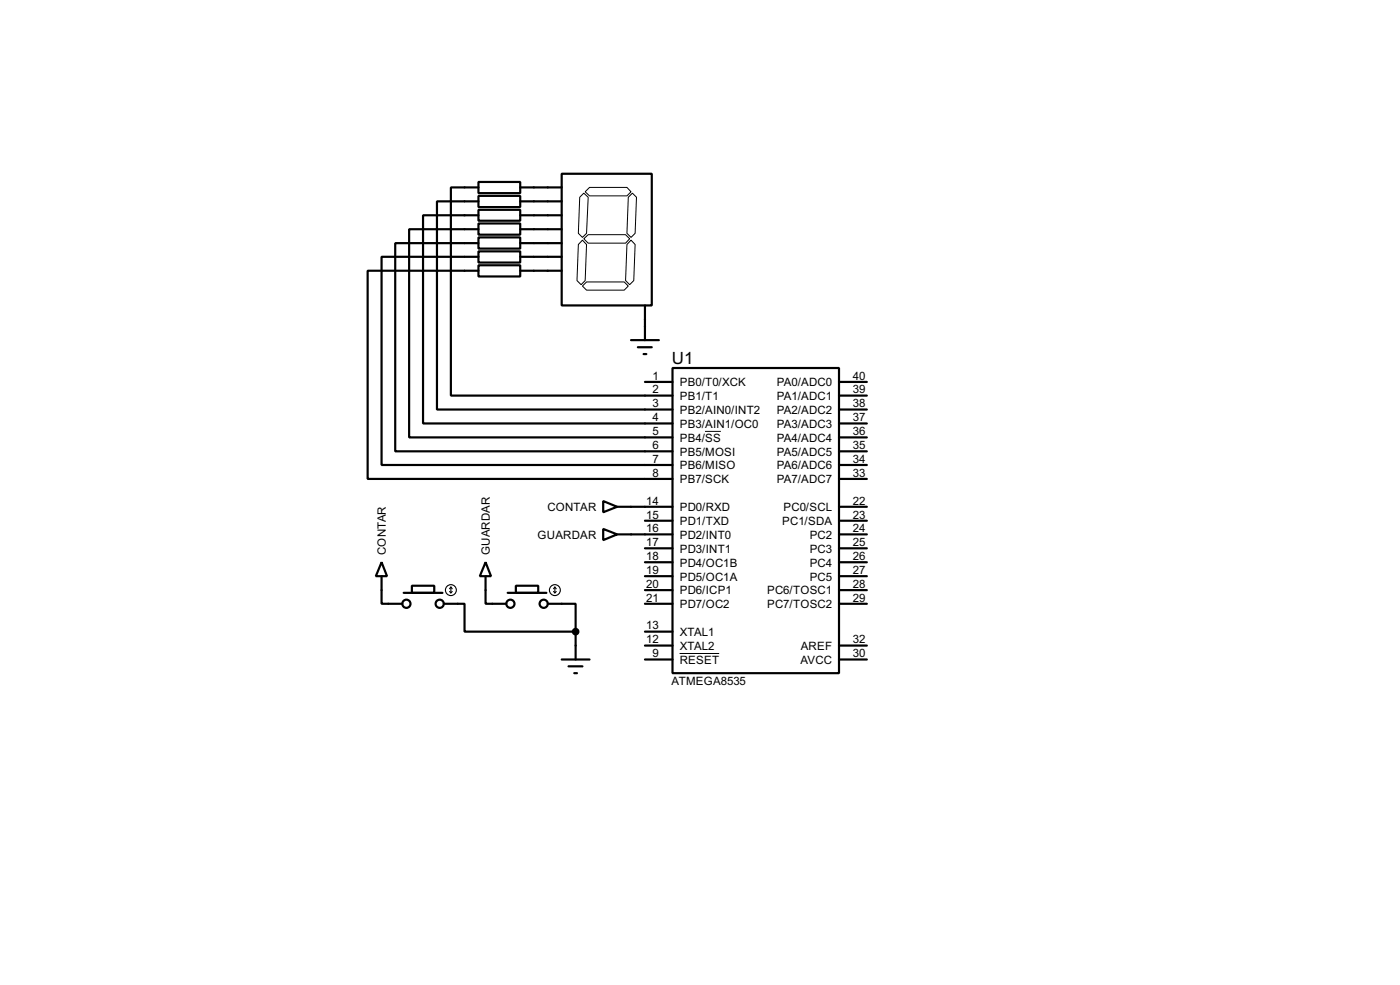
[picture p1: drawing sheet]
<svg xmlns="http://www.w3.org/2000/svg" width="256mm" height="180mm" viewBox="0 0 256 180" stroke-linecap="round" stroke-linejoin="round" font-family="sans-serif">
<g fill="none" stroke="#000" stroke-width=".4">
<path d="M87.7 33.3h7.6v2.1h-7.6zM87.7 35.9h7.6v2h-7.6zM87.7 38.4h7.6v2h-7.6zM87.7 39.4h-10.2v38.1h45.7M87.7 36.9h-7.6v38.1h43.1M87.7 34.3h-5.1v38.1h40.6M95.3 34.3h7.6M95.3 36.9h7.6M95.3 39.4h7.6M102.9 31.8h16.5v24.1h-16.5zM87.7 40.9h7.6v2.1h-7.6zM87.7 43.5h7.6v2h-7.6z"/>
<path d="M87.7 46h7.6v2.1h-7.6zM87.7 48.6h7.6v2h-7.6zM87.7 47h-17.8v38.1h53.3M87.7 44.5h-15.3v38.1h50.8M87.7 42h-12.7v38.1h48.2M87.7 49.6h-20.3v38.1h55.8M95.3 42h7.6M95.3 44.5h7.6M95.3 47h7.6M95.3 49.6h7.6M118.2 55.9v6.4M115.6 62.3h5.1"/>
<path d="M116.9 63.6h2.5M117.9 64.8h.5M118.2 69.9h5M123.2 67.4h30.5v55.8h-30.5zM153.7 77.5h5.1M153.7 75h5.1M153.7 72.4h5.1M153.7 69.9h5.1M110.5 91.7l2.6 1.1-2.6 1zM110.5 96.8l2.6 1-2.6 1.1zM113.1 97.8h10.1M113.1 92.8h10.1"/>
<path d="M118.2 95.3h5M153.7 97.8h5.1M153.7 92.8h5.1M153.7 95.3h5.1M153.7 85.1h5.1M153.7 82.6h5.1M153.7 80.1h5.1M153.7 87.7h5.1M69.9 102.9l1 2.6h-2zM69.9 105.5v5h3.8M74 108.5h7.1M75.5 107.2h4.1v1.3h-4.1z"/>
<path d="M81.3 110.5h3.8v5.1h20.4M89 102.9l1 2.6h-2.1zM89 105.5v5h3.8M93 108.5h7.1M94.5 107.2h4.1v1.3h-4.1zM100.4 110.5h5.1v5.1M105.5 115.6v5.1M118.2 108h5M118.2 105.5h5M118.2 102.9h5M118.2 100.4h5M118.2 110.5h5"/>
<path d="M118.2 115.6h5M118.2 118.2h5M153.7 108h5.1M153.7 105.5h5.1M153.7 102.9h5.1M153.7 100.4h5.1M153.7 110.5h5.1M153.7 118.2h5.1M102.9 120.7h5.1M104.2 122h2.5M105.2 123.2h.5M118.2 120.7h5"/>
<path d="M153.7 120.7h5.1"/>
<circle cx="74.4" cy="110.5" r=".75"/>
<circle cx="80.5" cy="110.5" r=".75"/>
<circle cx="93.5" cy="110.5" r=".75"/>
<circle cx="99.6" cy="110.5" r=".75"/>
</g>
<path d="M106.2 36.1l.8-.7 .8 .7-.3 6.6-.8 .8-.7-.8zM107.2 35.1l.8-.8h6.9l.7 .8-.7 .8h-6.9zM115.1 36.1l.8-.7 .7 .7-.2 6.6-.8 .8-.7-.8zM106.7 52.4l.8-.8h6.9l.7 .8-.7 .7h-6.9zM106.7 44l.8 .8-.3 6.6-.7 .7-.8-.7 .3-6.6zM107 43.7l.8-.7h6.8l.8 .7-.8 .8h-6.8zM115.6 44l.8 .8-.3 6.6-.7 .7-.8-.7 .3-6.6zM129.2 79h2.9M124.5 119.6h7.3" fill="none" stroke="#000" stroke-width=".18"/>
<g fill="none" stroke="#000" stroke-width=".2">
<path d="M82.4 108.3l.2 .2M82.6 107.5v1M82.6 107.5l-.2 .3M82.6 107.5l.3 .3M82.9 108.3l-.3 .2M101.4 108.3l.3 .2M101.7 107.5v1M101.7 107.5l-.3 .3M101.7 107.5l.2 .3M101.9 108.3l-.2 .2"/>
<circle cx="82.6" cy="108" r="1"/>
<circle cx="101.6" cy="108" r="1"/>
</g>
<circle cx="105.4" cy="115.6" r=".5" fill="#000" stroke="#000" stroke-width=".4"/>
<text font-size="3.5" x="123.1" y="66.6">U1</text>
<g font-size="2.4">
<text x="119.6" y="72">2</text>
<text x="119.6" y="69.5">1</text>
<text x="124.5" y="70.7">PB0/T0/XCK</text>
<text x="142.3" y="70.7">PA0/ADC0</text>
<text x="156.3" y="72">39</text>
<text x="156.3" y="69.5">40</text>
<text x="119.6" y="77.1">4</text>
<text x="119.6" y="74.6">3</text>
<text x="124.5" y="75.8">PB2/AIN0/INT2</text>
<text x="124.5" y="73.2">PB1/T1</text>
<text x="142.3" y="75.8">PA2/ADC2</text>
<text x="142.3" y="73.2">PA1/ADC1</text>
<text x="156.3" y="77.1">37</text>
<text x="156.3" y="74.6">38</text>
<text x="119.6" y="82.2">6</text>
<text x="119.6" y="79.7">5</text>
<text x="124.5" y="83.4">PB5/MOSI</text>
<text x="124.5" y="80.8">PB4/SS</text>
<text x="124.5" y="78.3">PB3/AIN1/OC0</text>
<text x="142.3" y="83.4">PA5/ADC5</text>
<text x="142.3" y="80.8">PA4/ADC4</text>
<text x="142.3" y="78.3">PA3/ADC3</text>
<text x="156.3" y="82.2">35</text>
<text x="156.3" y="79.7">36</text>
<text x="119.6" y="84.7">7</text>
<text x="119.6" y="87.3">8</text>
<text x="124.5" y="85.9">PB6/MISO</text>
<text x="124.5" y="88.5">PB7/SCK</text>
<text x="142.3" y="85.9">PA6/ADC6</text>
<text x="142.3" y="88.5">PA7/ADC7</text>
<text x="156.3" y="84.7">34</text>
<text x="156.3" y="87.3">33</text>
<text x="100.3" y="93.6">CONTAR</text>
<text x="118.4" y="94.9">15</text>
<text x="118.4" y="92.4">14</text>
<text x="124.5" y="93.6">PD0/RXD</text>
<text x="143.5" y="93.6">PC0/SCL</text>
<text x="156.3" y="94.9">23</text>
<text x="156.3" y="92.4">22</text>
<text x="70.7" y="101.6" transform="rotate(-90 70.7 101.6)">CONTAR</text>
<text x="89.8" y="101.6" transform="rotate(-90 89.8 101.6)">GUARDAR</text>
<text x="98.5" y="98.6">GUARDAR</text>
<text x="118.4" y="100">17</text>
<text x="118.4" y="97.4">16</text>
<text x="124.5" y="101.2">PD3/INT1</text>
<text x="124.5" y="98.6">PD2/INT0</text>
<text x="124.5" y="96.1">PD1/TXD</text>
<text x="143.3" y="96.1">PC1/SDA</text>
<text x="148.3" y="101.2">PC3</text>
<text x="148.3" y="98.6">PC2</text>
<text x="156.3" y="100">25</text>
<text x="156.3" y="97.4">24</text>
<text x="118.4" y="107.6">20</text>
<text x="118.4" y="105.1">19</text>
<text x="118.4" y="102.5">18</text>
<text x="124.5" y="106.3">PD5/OC1A</text>
<text x="124.5" y="103.7">PD4/OC1B</text>
<text x="148.3" y="106.3">PC5</text>
<text x="148.3" y="103.7">PC4</text>
<text x="156.3" y="107.6">28</text>
<text x="156.3" y="105.1">27</text>
<text x="156.3" y="102.5">26</text>
<text x="118.4" y="110.1">21</text>
<text x="124.5" y="108.8">PD6/ICP1</text>
<text x="124.5" y="111.3">PD7/OC2</text>
<text x="140.5" y="108.8">PC6/TOSC1</text>
<text x="140.5" y="111.3">PC7/TOSC2</text>
<text x="156.3" y="110.1">29</text>
<text x="118.4" y="115.2">13</text>
<text x="118.4" y="117.8">12</text>
<text x="124.5" y="116.4">XTAL1</text>
<text x="124.5" y="119">XTAL2</text>
<text x="146.7" y="119">AREF</text>
<text x="156.3" y="117.8">32</text>
<text x="119.6" y="120.3">9</text>
<text x="123" y="125.4">ATMEGA8535</text>
<text x="124.5" y="121.5">RESET</text>
<text x="146.6" y="121.5">AVCC</text>
<text x="156.3" y="120.3">30</text>
</g>
</svg>
